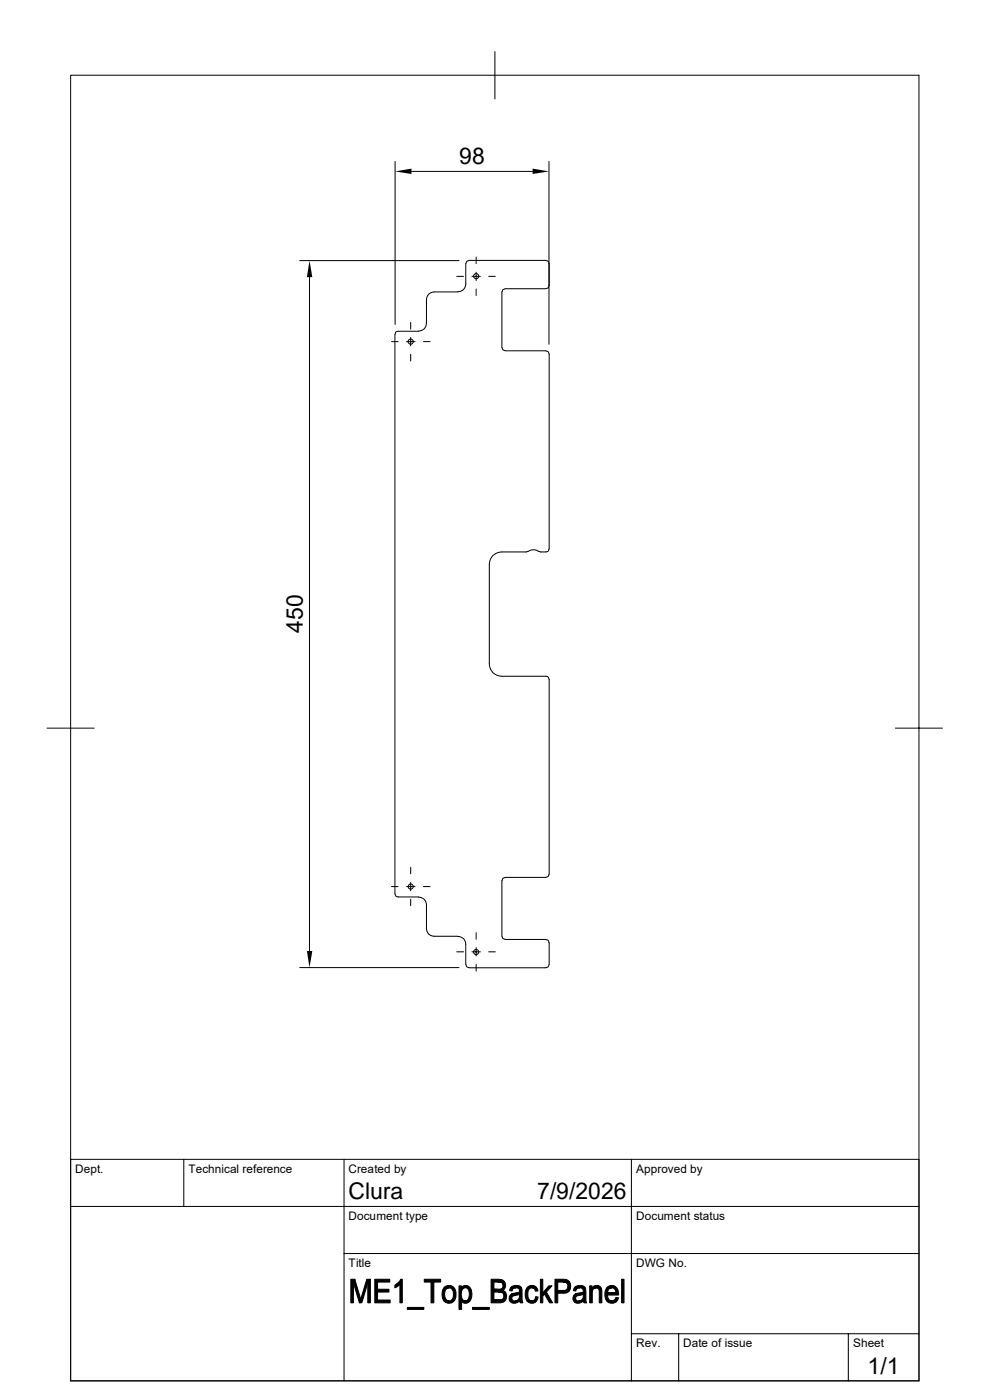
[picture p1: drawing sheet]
<svg xmlns="http://www.w3.org/2000/svg" width="210mm" height="297mm" viewBox="0 0 210 297" stroke-linecap="round" stroke-linejoin="round" font-family="sans-serif">
<g fill="none" stroke="#000" stroke-width=".21">
<path d="M15 16h179.9v276.9h-179.9zM105 11v10M83.8 34.2v34.6M87.3 36.4h25.7M116.5 34.2v38.8M63.6 55.3h33.8M65.7 58.8v143M96.9 58.6h1.4M98.8 55.9v4.3a1.59 1.59 0 0 1-1.6 1.7M98.8 55.9l.2-.4 .5-.2 16.3-.1 .5 .3 .2 .4M100.1 58.6h1.8M101 54.5v1.4"/>
<path d="M101 57.7v1.8M103.7 58.6h1.4M116.5 55.9v4.7M83.1 72.5h1.4M86.2 72.5h1.9M87.1 68.4v1.4M87.1 71.6v1.8M87.1 75.2v1.4M88.8 70.3h-4.3l-.5 .1-.2 .5v118.8l.2 .4 .5 .2h4.3M89.8 72.5h1.4M97.2 61.9h-5.1a1.59 1.59 0 0 0-1.6 1.7v5a1.59 1.59 0 0 1-1.7 1.6M101 61.3v1.4"/>
<path d="M107.1 61.3l-.4 .2-.2 .4v11.8l.2 .5 .4 .2M107.1 74.4h8.7M107.1 61.3h8.7M115.8 74.5l.5 .1 .2 .5M116.5 60.6l-.2 .4-.5 .2M116.5 75.1v41.4M112 117l-.3 .1h-5.2a2.6 2.6 0 0 0-2.7 2.7v21a2.6 2.6 0 0 0 2.7 2.7h9.3l.5 .1 .2 .5M112 117a1.91 1.91 0 0 1 2.3 0M116.5 116.5l-.2 .4-.5 .2-1.5-.1M10 154.5h10M116.5 144.1v41.4M189.9 154.5h10"/>
<path d="M83.1 188.1h1.4M86.2 188.1h1.9M87.1 184v1.4M87.1 187.2v1.8M87.1 190.8v1.4M88.8 190.3a1.59 1.59 0 0 1 1.7 1.7v5a1.59 1.59 0 0 0 1.6 1.6h5.1M89.8 188.1h1.4M97.2 198.7a1.59 1.59 0 0 1 1.6 1.6v4.3M101 197.9v1.4M107.1 186.2l-.4 .2-.2 .4v11.8l.2 .5 .4 .2M107.1 199.3h8.7M107.1 186.1h8.7"/>
<path d="M115.8 199.3l.5 .2 .2 .5M116.5 185.5l-.2 .4-.5 .2M116.5 200v4.6M63.6 205.3h33.8M96.9 201.9h1.4M98.8 204.6l.2 .5 .5 .2h16.3l.5-.2 .2-.5M100.1 201.9h1.8M101 201v1.8M101 204.6v1.4M103.7 201.9h1.4M15 255.9h179.9M39 246v9.9"/>
<path d="M73 246v46.9M133.9 246v46.9M194.9 246h-179.9v46.9M73 265.9h121.9M133.9 283h61M144 283v9.9M180 283v9.9"/>
<circle cx="101" cy="58.6" r=".55"/>
<circle cx="87.1" cy="72.5" r=".55"/>
<circle cx="87.1" cy="188.1" r=".55"/>
<circle cx="101" cy="202" r=".55"/>
</g>
<g fill="#000" stroke="#000" stroke-width=".21">
<path d="M74.4 271.4h.9l-.3 .8v4.2h-.6z" fill-rule="evenodd"/>
<path d="M75.3 271.4l1.2 4.3-.3 .7-1.2-4.2z" fill-rule="evenodd"/>
<path d="M78.6 271.4v5h-.6v-4.2z" fill-rule="evenodd"/>
<path d="M77.8 271.4h.8l-.6 .8-1.2 4.2h-.6z" fill-rule="evenodd"/>
<path d="M79.5 271.4h3.2v.6h-2.6v1.5h2.4v.6h-2.4v1.7h2.7v.6h-3.3z" fill-rule="evenodd"/>
<path d="M83.8 272.6l.3-.1h.7l-1 .7z" fill-rule="evenodd"/>
<path d="M85 271.4h.3v5h-.5v-3.9h-.7z" fill-rule="evenodd"/>
<path d="M86.4 277.4h3.5v.4h-3.5z" fill-rule="evenodd"/>
<path d="M90 271.4h3.5v.6h-1.5v4.4h-.6v-4.4h-1.4z" fill-rule="evenodd"/>
<path d="M94.1 273.3l1.1-.1a1.53 1.53 0 0 0-.7 2.3l.4 .4 .3 .1h-1a2.56 2.56 0 0 1-.1-2.7z" fill-rule="evenodd"/>
<path d="M94.3 273.1a1.52 1.52 0 0 1 1.8-.1 1.52 1.52 0 0 1 .6 1.7 1.49 1.49 0 0 1-.8 1.6 1.49 1.49 0 0 1-1.7-.3h1a1.23 1.23 0 0 0 1-1.7l-.1-.5-.5-.5-1.4-.1z" fill-rule="evenodd"/>
<path d="M97.4 272.8h.5v.5h.5a1.85 1.85 0 0 0 .1 2.7h1.2h-1.8v1.8h-.5z" fill-rule="evenodd"/>
<path d="M97.9 273.1l.8 .1-.8 .1z" fill-rule="evenodd"/>
<path d="M98 273a1.26 1.26 0 0 1 1.5-.1 1.26 1.26 0 0 1 .6 1.4v.8l-.4 .8-1 .1a1.43 1.43 0 0 0 .8-2l-.2-.5-.3-.2-1.1-.2z" fill-rule="evenodd"/>
<path d="M97.9 276h1.8a1.04 1.04 0 0 1-1.8 0z" fill-rule="evenodd"/>
<path d="M100.2 277.4h3.6v.4h-3.6z" fill-rule="evenodd"/>
<path d="M104.2 271.4h2.1l.8 .6h-2.3v1.5l2.1 .1-.3 .1 .5 .4h-2.3v1.7h2.4l-.4 .4-.6 .2h-2z" fill-rule="evenodd"/>
<path d="M105.6 272h1.5l.2 .7-.4 .9-2.1-.1h.9a.79 .79 0 0 0 1-.8 .79 .79 0 0 0-1.1-.7z" fill-rule="evenodd"/>
<path d="M105.7 274.1h1.4l.4 .9-.3 .8h-2.4h1a.88 .88 0 0 0 1.1-.9 .88 .88 0 0 0-1.2-.8z" fill-rule="evenodd"/>
<path d="M108.3 273.2h1.1a.67 .67 0 0 0-.8 .7l-.5-.1z" fill-rule="evenodd"/>
<path d="M108.3 274.7l.2-.2 1.7 .1-.8 .2a.61 .61 0 0 0-.8 .5 .61 .61 0 0 0 .6 .7l1 .1a1.16 1.16 0 0 1-1.6 .3 1.16 1.16 0 0 1-.5-1.4z" fill-rule="evenodd"/>
<path d="M108.3 273.2a1.4 1.4 0 0 1 2.4 .4v2.1l.2 .7h-.5l-.2-.4-.6-.1 .5-.4 .1-.9-1.7-.1 1.1-.2a.54 .54 0 0 0 .6-.5 .54 .54 0 0 0-.6-.6z" fill-rule="evenodd"/>
<path d="M109.2 276h1z" fill-rule="evenodd"/>
<path d="M112 273a1.33 1.33 0 0 1 1.8 .2h-.9a1.14 1.14 0 0 0-.9 1.5l.2 .9 .7 .4h-1.1a2.63 2.63 0 0 1 .2-3z" fill-rule="evenodd"/>
<path d="M111.8 276l1.3-.1a.78 .78 0 0 0 .5-.8l.6 .1a1.34 1.34 0 0 1-.9 1.2 1.34 1.34 0 0 1-1.5-.4z" fill-rule="evenodd"/>
<path d="M112.9 273.2h.9l.3 .7h-.5l-.1-.1a.65 .65 0 0 0-.6-.6z" fill-rule="evenodd"/>
<path d="M114.6 271.4h.5v2.9l.4 .3-.4 .4v1.4h-.5z" fill-rule="evenodd"/>
<path d="M116.4 272.8h.7l-1.2 1.3 1.3 2.3h-.6l-1.1-1.8-.4-.3z" fill-rule="evenodd"/>
<path d="M117.7 271.4h2.3l.8 .5-2.5 .1v1.8l2.5 .1-.7 .4-1.8 .1v2h-.6z" fill-rule="evenodd"/>
<path d="M119.4 272l1.4-.1 .3 .9-.3 1.1-2.5-.1h1.1a.9 .9 0 0 0 1.1-.9 .9 .9 0 0 0-1.1-.9z" fill-rule="evenodd"/>
<path d="M121.9 273.2h1.1h-.1a.64 .64 0 0 0-.7 .7l-.6-.1z" fill-rule="evenodd"/>
<path d="M121.9 274.7l.1-.2 1.7 .1-.8 .2a.61 .61 0 0 0-.8 .5 .61 .61 0 0 0 .6 .7l1 .1a1.14 1.14 0 0 1-1.6 .2 1.14 1.14 0 0 1-.3-1.6z" fill-rule="evenodd"/>
<path d="M121.9 273.1a1.52 1.52 0 0 1 2.3 .3l.1 2.6 .2 .4h-.6l-.1-.4-.7-.1 .6-.6v-.7l-1.7-.1 1.1-.2a.54 .54 0 0 0 .6-.5 .54 .54 0 0 0-.5-.6z" fill-rule="evenodd"/>
<path d="M122.7 276h1.1z" fill-rule="evenodd"/>
<path d="M125.1 272.8h.5v.5h.5l-.4 .6-.1 2.5h-.5z" fill-rule="evenodd"/>
<path d="M125.6 273.2h.9l-.9 .1z" fill-rule="evenodd"/>
<path d="M125.8 273a1.14 1.14 0 0 1 1.4-.1 1.14 1.14 0 0 1 .5 1.3v2.2h-.6v-2.2a.77 .77 0 0 0-.6-1h-.9z" fill-rule="evenodd"/>
<path d="M128.7 273.2h1.1l-.6 .3-.3 .7 2.3 .1v.1v.3h-2.3l.2 .9 .7 .4h-1.1a2.63 2.63 0 0 1 0-2.8z" fill-rule="evenodd"/>
<path d="M128.8 273.1a1.42 1.42 0 0 1 1.6-.2 1.42 1.42 0 0 1 .8 1.4l-2.3-.1h1.7v-.1l-.1-.5-.3-.3-1.5-.1z" fill-rule="evenodd"/>
<path d="M128.7 276h1.3l.5-.4 .1-.3h.6a1.41 1.41 0 0 1-1 1.1 1.41 1.41 0 0 1-1.5-.4z" fill-rule="evenodd"/>
<path d="M131.9 271.4h.5v5h-.5z" fill-rule="evenodd"/>
</g>
<path d="M83.8 36.4l3.5-.6v1.1zM113 35.8l3.5 .6-3.5 .5zM65.7 55.3l.6 3.5h-1.2zM65.1 201.8h1.2l-.6 3.5z" fill="#000"/>
<g font-size="4.9">
<text x="97.4" y="34.9">98</text>
<text x="64.2" y="134.3" transform="rotate(-90 64.2 134.3)">450</text>
<text x="73.9" y="254.5">Clura</text>
<text x="113.9" y="254.5">7/9/2026</text>
<text x="184.1" y="291.6">1/1</text>
</g>
<g font-size="2.5">
<text x="16" y="248.8">Dept.</text>
<text x="40" y="248.8">Technical reference</text>
<text x="74" y="248.8">Created by</text>
<text x="134.9" y="248.8">Approved by</text>
<text x="74" y="258.7">Document type</text>
<text x="135" y="258.7">Document status</text>
<text x="74" y="268.7">Title</text>
<text x="135" y="268.7">DWG No.</text>
<text x="135" y="285.8">Rev.</text>
<text x="145" y="285.8">Date of issue</text>
<text x="181" y="285.8">Sheet</text>
</g>
</svg>
